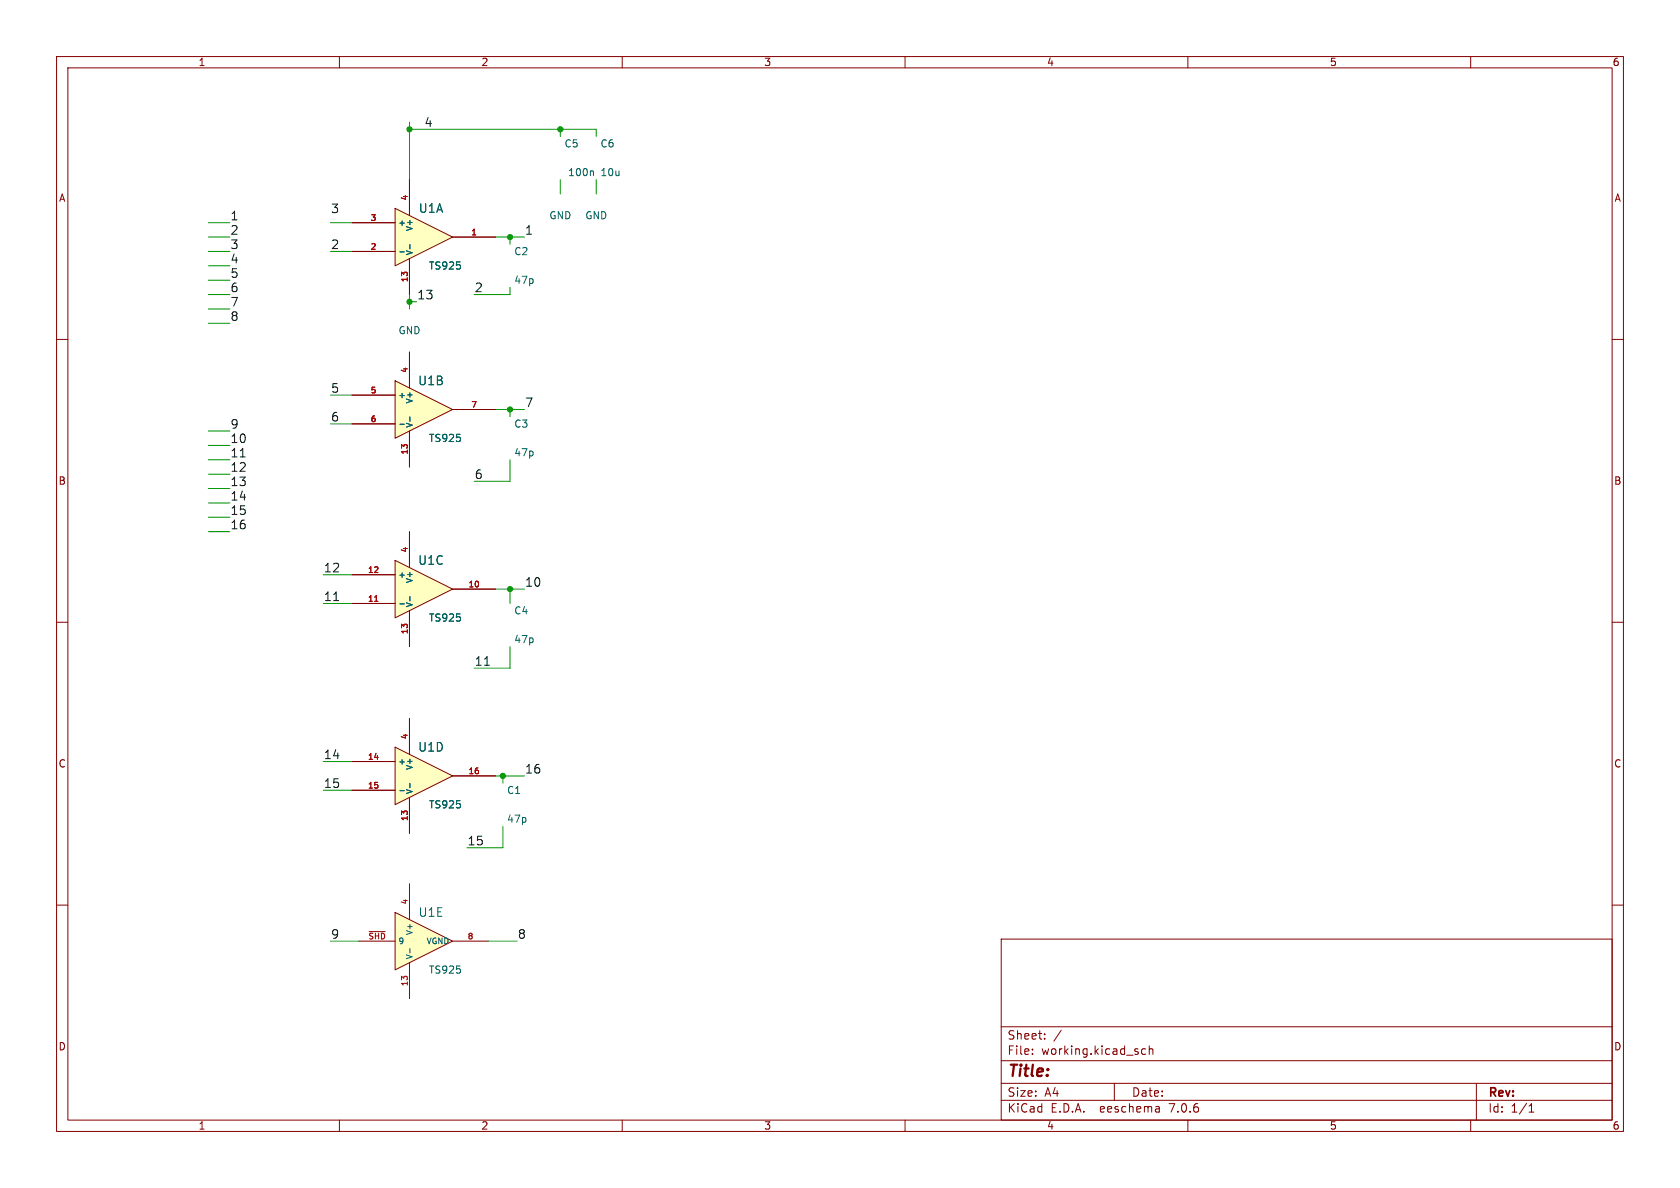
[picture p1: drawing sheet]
<svg xmlns="http://www.w3.org/2000/svg" width="297mm" height="210mm" viewBox="0 0 297 210" stroke-linecap="round" stroke-linejoin="round" font-family="sans-serif">
<g fill="none" stroke="#840000" stroke-width=".18">
<path d="M10 10h277v190h-277zM12 12h273v186h-273zM60 10v2M110 10v2M160 10v2M210 10v2M260 10v2M10 60h2M285 60h2M10 110h2M285 110h2M10 160h2"/>
<path d="M285 160h2M177 166h108v32h-108zM60 198v2M110 198v2M160 198v2M177 194.5h108M177 191.5h108M177 187.5h108M177 181.5h108M182.5 186.3v.1M182.5 185.5v.1M184.7 183.6v.1"/>
<path d="M184.7 182.8v.1M187.6 182.1l-1.3 2M197 191.5v3M202.5 185.5l-.4-.1-.3 .3v.4l.2 .2h.5M203.2 185.5l.2-.1 .3 .1 .1 .9M203.2 184.9v1.5M204.9 195.7l.1 .9M205 196.5l-.2 .1M205 196h-.2M210 198v2M260 198v2M261 191.5v6.5"/>
<path d="M270.3 196.6h.9M270.3 195.5l.4-.4v1.5"/>
</g>
<path d="M69.8 132.1l10.2 5.1-10.2 5z" fill="#ffffc2"/>
<path d="M62.2 134.6h7.6M62.2 139.7h7.6M69.8 132.1l10.2 5.1-10.2 5zM72.4 127v6.4M80 137.2h7.6M72.4 141v6.3" fill="none" stroke="#840000" stroke-width=".18"/>
<path d="M70.7 139.8h.8M72.5 138.5v.7" fill="none" stroke="#006464" stroke-width=".18"/>
<path d="M69.8 67.3l10.2 5.1-10.2 5.1z" fill="#ffffc2"/>
<path d="M62.2 69.9h7.6M62.2 74.9h7.6M69.8 67.3l10.2 5.1-10.2 5.1zM72.4 62.2v6.4M72.4 76.2v6.4M80 72.4h7.6" fill="none" stroke="#840000" stroke-width=".18"/>
<path d="M70.7 75h.8M72.5 73.7v.8" fill="none" stroke="#006464" stroke-width=".18"/>
<path d="M69.8 99.1l10.2 5-10.2 5.1z" fill="#ffffc2"/>
<path d="M69.8 99.1l10.2 5-10.2 5.1zM72.4 94v6.3M62.2 106.7h7.6M62.2 101.6h7.6M72.4 108v6.3M80 104.1h7.6" fill="none" stroke="#840000" stroke-width=".18"/>
<path d="M70.7 106.8h.8M72.5 105.5v.7" fill="none" stroke="#006464" stroke-width=".18"/>
<path d="M66.2 106.3h.6" fill="none" stroke="#a90000" stroke-width=".18"/>
<path d="M69.8 161.3l10.2 5.1-10.2 5.1z" fill="#ffffc2"/>
<path d="M72.4 156.2v6.4M63.5 166.4h6.3M69.8 161.3l10.2 5.1-10.2 5.1zM72.4 170.2v6.3M80 166.4h6.4" fill="none" stroke="#840000" stroke-width=".18"/>
<path d="M72.5 167.7v.8" fill="none" stroke="#006464" stroke-width=".18"/>
<path d="M65.3 164.7h2.8" fill="none" stroke="#a90000" stroke-width=".18"/>
<path d="M69.8 36.8l10.2 5.1-10.2 5.1z" fill="#ffffc2"/>
<g fill="none" stroke="#840000" stroke-width=".18">
<path d="M62.2 39.4h7.6M69.8 36.8l10.2 5.1-10.2 5.1zM72.4 31.8v6.3M62.2 44.5h7.6M72.4 45.7v6.4M80 41.9h7.6M62.2 69.9h7.6M62.2 74.9h7.6M72.4 62.2v6.4M72.4 76.2v6.4M80 72.4h7.6M72.4 94v6.3"/>
<path d="M62.2 106.7h7.6M62.2 101.6h7.6M72.4 108v6.3M80 104.1h7.6M62.2 134.6h7.6M62.2 139.7h7.6M72.4 127v6.4M80 137.2h7.6M72.4 141v6.3"/>
</g>
<path d="M104.7 30.2l.2 .2v.7M70.7 44.5h.8M72.5 43.2v.8M70.7 75h.8M72.5 73.7v.8M70.7 106.8h.8M72.5 105.5v.7M70.7 139.8h.8M72.5 138.5v.7" fill="none" stroke="#006464" stroke-width=".18"/>
<path d="M42.5 80.8h.9M59 106.2h.9M85.7 117.6h.8" fill="none" stroke="#0f0f0f" stroke-width=".18"/>
<g fill="none" stroke="#009600" stroke-width=".18">
<path d="M36.8 39.4h3.8M58.4 39.4h3.8M72.4 21.6v10.2M72.4 22.9h33v1.2M99.1 22.9v1.2M99.1 31.8v2.5M105.4 31.8v2.5M36.8 49.5h3.8M36.8 52.1h3.8M36.8 54.6h3.8M36.8 57.2h3.8M36.8 44.5h3.8"/>
<path d="M36.8 47h3.8M36.8 41.9h3.8M58.4 44.5h3.8M72.4 52.1v2.5M72.4 53.3h1.3M87.6 41.9h5.1M90.2 41.9v1.3M90.2 50.8v1.3h-6.4M36.8 76.2h3.8M36.8 78.7h3.8M58.4 74.9h3.8M58.4 69.9h3.8"/>
<path d="M87.6 72.4h5.1M90.2 72.4v1.3M36.8 94h3.8M36.8 83.8h3.8M36.8 91.4h3.8M36.8 81.3h3.8M36.8 88.9h3.8M36.8 86.4h3.8M90.2 81.3v3.8h-6.4M57.1 101.6h5.1M57.1 106.7h5.1M87.6 104.1h5.1"/>
<path d="M90.2 104.1v2.6M90.2 114.3v3.8h-6.4M57.1 134.6h5.1M57.1 139.7h5.1M87.6 137.2h5.1M88.9 137.2v1.2M88.9 146.1v3.8h-6.4M58.4 166.4h5.1M86.4 166.4h5"/>
</g>
<path d="M66.2 106.3h.6" fill="none" stroke="#a90000" stroke-width=".18"/>
<g fill="#009600" stroke="#009600" stroke-width=".18">
<circle cx="90.2" cy="104.1" r=".46"/>
<circle cx="88.9" cy="137.2" r=".46"/>
<circle cx="90.2" cy="72.4" r=".46"/>
<circle cx="72.4" cy="22.9" r=".46"/>
<circle cx="99.1" cy="22.9" r=".46"/>
<circle cx="72.4" cy="53.3" r=".46"/>
<circle cx="90.2" cy="41.9" r=".46"/>
</g>
<text font-size="2.8" fill="#840000" x="178" y="190.9">Title:</text>
<g font-size="2.1" fill="#0f0f0f">
<text x="74.9" y="22.5">4</text>
<text x="40.6" y="39.1">1</text>
<text x="40.6" y="41.6">2</text>
<text x="58.4" y="37.8">3</text>
<text x="92.7" y="41.6">1</text>
<text x="40.6" y="46.7">4</text>
<text x="40.6" y="44.1">3</text>
<text x="58.4" y="44.1">2</text>
<text x="40.6" y="49.2">5</text>
<text x="40.6" y="51.8">6</text>
<text x="73.7" y="53">13</text>
<text x="83.8" y="51.8">2</text>
<text x="40.6" y="56.8">8</text>
<text x="40.6" y="54.3">7</text>
<text x="58.4" y="69.5">5</text>
<text x="40.6" y="75.9">9</text>
<text x="58.4" y="74.6">6</text>
<text x="92.7" y="72.1">7</text>
<text x="40.6" y="83.5">12</text>
<text x="40.6" y="81">11</text>
<text x="40.6" y="78.4">10</text>
<text x="40.6" y="88.6">14</text>
<text x="40.6" y="86">13</text>
<text x="83.8" y="84.8">6</text>
<text x="40.6" y="93.7">16</text>
<text x="40.6" y="91.1">15</text>
<text x="57.1" y="101.3">12</text>
<text x="57.1" y="106.4">11</text>
<text x="92.7" y="103.8">10</text>
<text x="83.8" y="117.8">11</text>
<text x="57.1" y="134.3">14</text>
<text x="92.7" y="136.8">16</text>
<text x="57.1" y="139.4">15</text>
<text x="82.5" y="149.5">15</text>
<text x="58.4" y="166.1">9</text>
<text x="91.4" y="166.1">8</text>
</g>
<g font-size="2.1" fill="#006464">
<text x="73.9" y="37.8">U1A</text>
<text x="73.8" y="68.3">U1B</text>
<text x="73.8" y="100.1">U1C</text>
<text x="73.8" y="133.1">U1D</text>
<text x="73.9" y="162.3">U1E</text>
</g>
<g font-size="2.1" fill="#840000">
<text x="178" y="184">Sheet:</text>
<text x="178" y="186.7">File:</text>
<text x="184.1" y="186.7">working.kicad_sch</text>
<text x="178" y="196.9">KiCad</text>
<text x="178" y="194.1">Size:</text>
<text x="184.7" y="194.1">A4</text>
<text x="185.7" y="196.9">E.D.A.</text>
<text x="194.6" y="196.9">eeschema</text>
<text x="200" y="194.1">Date:</text>
<text x="207" y="196.9">7.0.6</text>
<text x="263" y="194.3">Rev:</text>
<text x="263" y="196.9">Id:</text>
<text x="267.1" y="196.9">1/1</text>
</g>
<g font-size="1.8" fill="#840000">
<text x="35" y="11.9">1</text>
<text x="85" y="11.9">2</text>
<text x="135" y="11.9">3</text>
<text x="185" y="11.9">4</text>
<text x="235" y="11.9">5</text>
<text x="285" y="11.9">6</text>
<text x="10.3" y="35.9">A</text>
<text x="285.3" y="35.9">A</text>
<text x="10.3" y="85.9">B</text>
<text x="285.3" y="85.9">B</text>
<text x="10.3" y="135.9">C</text>
<text x="285.3" y="135.9">C</text>
<text x="10.3" y="185.9">D</text>
<text x="285.3" y="185.9">D</text>
<text x="35" y="199.9">1</text>
<text x="85" y="199.9">2</text>
<text x="135" y="199.9">3</text>
<text x="185" y="199.9">4</text>
<text x="235" y="199.9">5</text>
<text x="285" y="199.9">6</text>
</g>
<g font-size="1.8" fill="#006464">
<text x="99.7" y="26.3">C5</text>
<text x="106.1" y="26.3">C6</text>
<text x="100.3" y="31.3">100n</text>
<text x="106.1" y="31.3">10u</text>
<text x="97" y="39">GND</text>
<text x="103.4" y="39">GND</text>
<text x="75.7" y="47.9">TS925</text>
<text x="90.8" y="45.3">C2</text>
<text x="90.8" y="50.4">47p</text>
<text x="70.4" y="59.3">GND</text>
<text x="90.8" y="75.8">C3</text>
<text x="75.7" y="78.3">TS925</text>
<text x="90.8" y="80.9">47p</text>
<text x="75.7" y="110.1">TS925</text>
<text x="90.8" y="108.8">C4</text>
<text x="90.8" y="113.9">47p</text>
<text x="75.7" y="143.1">TS925</text>
<text x="89.5" y="140.6">C1</text>
<text x="89.5" y="145.6">47p</text>
<text x="75.7" y="172.3">TS925</text>
</g>
<g font-size="1.4" fill="#a90000">
<text x="72.1" y="35.5" transform="rotate(-90 72.1 35.5)">4</text>
<text x="65.4" y="39.1">3</text>
<text x="83.2" y="41.7">1</text>
<text x="65.4" y="44.2">2</text>
<text x="72.1" y="50" transform="rotate(-90 72.1 50)">13</text>
<text x="65.4" y="69.6">5</text>
<text x="72.1" y="66" transform="rotate(-90 72.1 66)">4</text>
<text x="65.4" y="74.7">6</text>
<text x="83.2" y="72.1">7</text>
<text x="72.1" y="80.5" transform="rotate(-90 72.1 80.5)">13</text>
<text x="64.9" y="101.3">12</text>
<text x="72.1" y="97.8" transform="rotate(-90 72.1 97.8)">4</text>
<text x="64.9" y="106.4">11</text>
<text x="82.7" y="103.9">10</text>
<text x="72.1" y="112.2" transform="rotate(-90 72.1 112.2)">13</text>
<text x="72.1" y="130.8" transform="rotate(-90 72.1 130.8)">4</text>
<text x="64.9" y="134.4">14</text>
<text x="82.7" y="136.9">16</text>
<text x="64.9" y="139.4">15</text>
<text x="72.1" y="145.2" transform="rotate(-90 72.1 145.2)">13</text>
<text x="72.1" y="160" transform="rotate(-90 72.1 160)">4</text>
<text x="65" y="166.1">~{SHD}</text>
<text x="82.6" y="166.1">8</text>
<text x="72.1" y="174.4" transform="rotate(-90 72.1 174.4)">13</text>
</g>
<g font-size="1.4" fill="#006464">
<text x="70.4" y="40.1">+</text>
<text x="73.1" y="41" transform="rotate(-90 73.1 41)">V+</text>
<text x="73.1" y="45.2" transform="rotate(-90 73.1 45.2)">V-</text>
<text x="70.4" y="70.6">+</text>
<text x="73.1" y="71.5" transform="rotate(-90 73.1 71.5)">V+</text>
<text x="73.1" y="75.7" transform="rotate(-90 73.1 75.7)">V-</text>
<text x="70.4" y="102.3">+</text>
<text x="73.1" y="107.4" transform="rotate(-90 73.1 107.4)">V-</text>
<text x="73.1" y="103.2" transform="rotate(-90 73.1 103.2)">V+</text>
<text x="70.4" y="135.4">+</text>
<text x="73.1" y="136.2" transform="rotate(-90 73.1 136.2)">V+</text>
<text x="73.1" y="140.5" transform="rotate(-90 73.1 140.5)">V-</text>
<text x="70.4" y="167.1">9</text>
<text x="73.1" y="165.5" transform="rotate(-90 73.1 165.5)">V+</text>
<text x="75.3" y="167.1">VGND</text>
<text x="73.1" y="169.7" transform="rotate(-90 73.1 169.7)">V-</text>
</g>
</svg>
